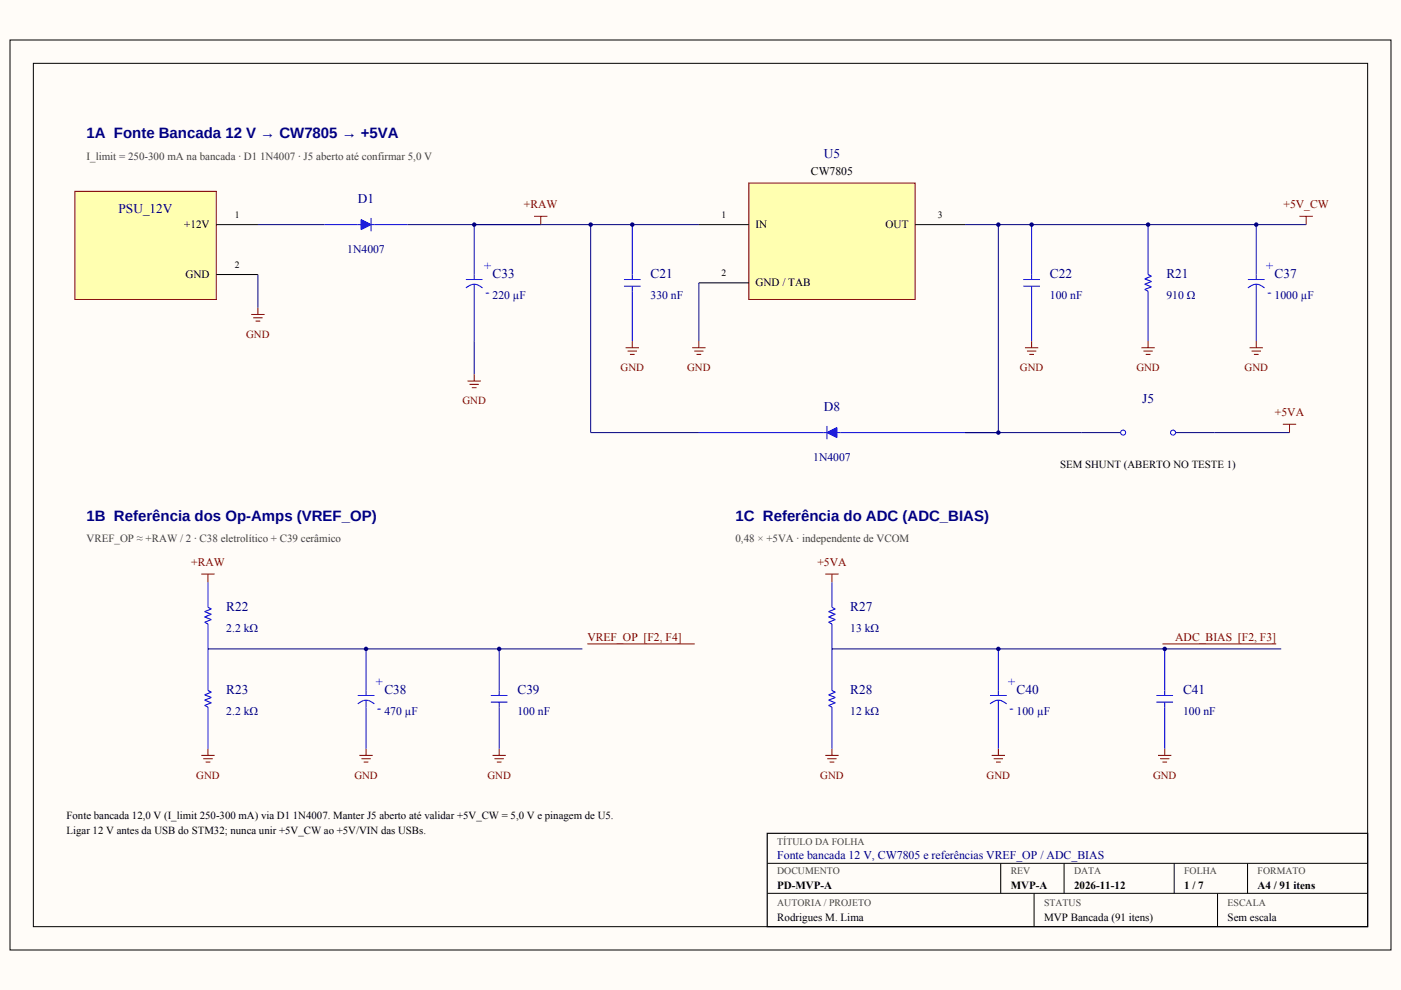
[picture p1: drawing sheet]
<svg xmlns="http://www.w3.org/2000/svg" width="297mm" height="210mm" viewBox="0 0 297 210" stroke-linecap="round" stroke-linejoin="round" font-family="sans-serif">
<path d="M0 0h297v209.9h-297z" fill-rule="evenodd" fill="#fffcf8"/>
<path d="M2.1 8.5h292.8v192.9h-292.8zM7.1 13.4h282.9v183.1h-282.9zM162.7 183h127.3M162.7 189.4h127.3M212.2 183v6.4M219.2 189.4v7.1M225.6 183v6.4M248.9 183v6.4M258.1 189.4v7.1M264.5 183v6.4" fill="none" stroke="#000" stroke-width=".21"/>
<path d="M162.7 176.7h127.3v19.8h-127.3z" fill="none" stroke="#000" stroke-width=".25"/>
<path d="M15.9 40.6h30v22.9h-30z" fill-rule="evenodd" fill="#ffffb0" stroke="#800000" stroke-width=".21"/>
<path d="M45.9 47.6h8.8M45.9 58.2h8.8" fill="none" stroke="#000" stroke-width=".21"/>
<path d="M68.8 47.6h7M79.4 47.6h7" fill="none" stroke="#00f" stroke-width=".21"/>
<path d="M76.6 46.6l2.1 1-2.1 1.1z" fill="#00f"/>
<path d="M76.6 46.6l2.1 1-2.1 1.1zM98.8 61a2.39 2.39 0 0 1 3.5 0" fill="none" stroke="#00f" stroke-width=".23"/>
<path d="M75.8 47.6h.8M78.7 46.2v2.8M78.7 47.6h.7M98.8 59.3h3.5M100.5 47.6v11.7M100.5 60.3v12" fill="none" stroke="#00f" stroke-width=".21"/>
<path d="M54.7 47.6h14.1M54.7 58.2v7.1M86.4 47.6h14.1M100.5 72.3v7.1" fill="none" stroke="#000080" stroke-width=".21"/>
<path d="M53.3 66.7h2.8M53.7 67.4h2M54.2 68.1h1M54.7 65.3v1.4M100.5 79.4v1.4M99.1 80.8h2.9M99.6 81.5h1.9M100 82.2h1" fill="none" stroke="#800000" stroke-width=".21"/>
<path d="M158.7 38.8h35.3v24.7h-35.3z" fill-rule="evenodd" fill="#ffffb0" stroke="#800000" stroke-width=".21"/>
<path d="M148.2 47.6h10.5M148.2 60h10.5M194 47.6h10.6" fill="none" stroke="#000" stroke-width=".21"/>
<g fill="none" stroke="#00f" stroke-width=".21">
<path d="M132.3 59.3h3.5M134.1 47.6v11.7M217 59.3h3.5M218.7 47.6v11.7M243.4 47.6v10.6M264.6 59.3h3.5M266.3 47.6v11.7M132.3 60.7h3.5M134.1 60.7v11.6M217 60.7h3.5M218.7 60.7v11.6M243.4 61.7v10.6"/>
<path d="M266.3 60.3v12M148.2 91.7h26.4M178.2 91.7h26.4"/>
</g>
<path d="M100.5 47.6h47.7M148.2 60v12.3M204.6 47.6h72.3" fill="none" stroke="#000080" stroke-width=".21"/>
<g fill="none" stroke="#800000" stroke-width=".21">
<path d="M275.5 45.9h2.8M276.9 45.9v1.7M132.6 73.7h2.9M133.1 74.4h1.9M133.6 75.1h.9M134.1 72.3v1.4M146.8 73.7h2.8M147.2 74.4h2M147.7 75.1h1M148.2 72.3v1.4M217.3 73.7h2.8M217.7 74.4h2"/>
<path d="M218.2 75.1h1M218.7 72.3v1.4M242 73.7h2.8M242.4 74.4h2M242.9 75.1h1M243.4 72.3v1.4M264.9 73.7h2.9M265.4 74.4h1.9M265.9 75.1h.9M266.3 72.3v1.4"/>
</g>
<path d="M243.4 58.2l.7 .4-1.4 .5 1.4 .6-1.4 .6 1.4 .5-1.4 .6 .7 .3M264.6 61a2.39 2.39 0 0 1 3.5 0" fill="none" stroke="#00f" stroke-width=".23"/>
<path d="M175.3 91.7l2.1-1v2.1z" fill="#00f"/>
<path d="M175.3 91.7l2.1-1v2.1z" fill="none" stroke="#00f" stroke-width=".23"/>
<path d="M174.6 91.7h.7M175.3 90.3v2.8M177.4 91.7h.8" fill="none" stroke="#00f" stroke-width=".21"/>
<path d="M125.2 47.6v44.1h23M211.7 47.6v44.1h-7.1M229.3 91.7h8.8M248.7 91.7h8.8" fill="none" stroke="#000080" stroke-width=".21"/>
<g fill="#fff" stroke="#00f" stroke-width=".21">
<circle cx="238.1" cy="91.7" r=".53"/>
<circle cx="248.7" cy="91.7" r=".53"/>
</g>
<path d="M100.5 47.6h14.2M204.6 91.7h24.7M257.5 91.7h15.9M44.1 137.6h.1M44.1 137.6h79.4M176.4 137.6h.1M176.4 137.6h95.2" fill="none" stroke="#000080" stroke-width=".21"/>
<g fill="none" stroke="#800000" stroke-width=".21">
<path d="M113.2 45.9h2.9M114.7 45.9v1.7M272 90h2.8M273.4 90v1.7M42.7 121.7h2.8M44.1 121.7v1.8M124.5 136.5h22.8M175 121.7h2.8M176.4 121.7v1.8M246.5 136.5h24.1M44.1 158.8v1.4M77.6 158.8v1.4"/>
<path d="M105.8 158.8v1.4M176.4 158.8v1.4M211.7 158.8v1.4M246.9 158.8v1.4M42.7 160.2h2.8M43.1 160.9h2M43.6 161.6h1M76.2 160.2h2.8M76.6 160.9h2M77.1 161.6h1M104.4 160.2h2.8M104.8 160.9h2"/>
<path d="M105.3 161.6h1M175 160.2h2.8M175.4 160.9h2M175.9 161.6h1M210.3 160.2h2.8M210.7 160.9h2M211.2 161.6h1M245.5 160.2h2.9M246 160.9h1.9M246.5 161.6h.9"/>
</g>
<g fill="none" stroke="#00f" stroke-width=".21">
<path d="M44.1 123.5v5.3M44.1 132.3v14.1M77.6 137.6v9.9M105.8 137.6v9.9M176.4 123.5v5.3M176.4 132.3v14.1M211.7 137.6v9.9M246.9 137.6v9.9M44.1 149.9v8.9M75.8 147.5h3.6M77.6 148.4v10.4M104.1 147.5h3.5"/>
<path d="M104.1 148.9h3.5M105.8 148.9v9.9M176.4 149.9v8.9M209.9 147.5h3.5M211.7 148.4v10.4M245.2 147.5h3.5M245.2 148.9h3.5M246.9 148.9v9.9"/>
</g>
<path d="M44.1 128.8l.7 .3-1.4 .6 1.4 .5-1.4 .6 1.4 .6-1.4 .5 .7 .4M176.4 128.8l.7 .3-1.4 .6 1.4 .5-1.4 .6 1.4 .6-1.4 .5 .7 .4M44.1 146.4l.7 .4-1.4 .5 1.4 .6-1.4 .5 1.4 .6-1.4 .6 .7 .3M75.8 149.2a2.39 2.39 0 0 1 3.6 0M176.4 146.4l.7 .4-1.4 .5 1.4 .6-1.4 .5 1.4 .6-1.4 .6 .7 .3M209.9 149.2a2.39 2.39 0 0 1 3.5 0" fill="none" stroke="#00f" stroke-width=".23"/>
<g fill="#000080">
<circle cx="100.5" cy="47.6" r=".48"/>
<circle cx="125.2" cy="47.6" r=".48"/>
<circle cx="134.1" cy="47.6" r=".48"/>
<circle cx="211.7" cy="47.6" r=".48"/>
<circle cx="218.7" cy="47.6" r=".48"/>
<circle cx="243.4" cy="47.6" r=".48"/>
<circle cx="266.3" cy="47.6" r=".48"/>
<circle cx="211.7" cy="91.7" r=".48"/>
<circle cx="77.6" cy="137.6" r=".48"/>
<circle cx="105.8" cy="137.6" r=".48"/>
<circle cx="211.7" cy="137.6" r=".48"/>
<circle cx="246.9" cy="137.6" r=".48"/>
</g>
<g font-size="3.2" fill="#000080">
<text x="18.3" y="29.3">1A Fonte Bancada 12 V → CW7805 → +5VA</text>
<text x="18.3" y="110.4">1B Referência dos Op-Amps (VREF_OP)</text>
<text x="155.9" y="110.4">1C Referência do ADC (ADC_BIAS)</text>
</g>
<g font-size="2.8" fill="#000080">
<text x="174.7" y="33.5">U5</text>
<text x="25.1" y="45.2">PSU_12V</text>
<text x="75.9" y="43">D1</text>
<text x="104.4" y="58.9">C33</text>
<text x="137.9" y="58.9">C21</text>
<text x="222.6" y="58.9">C22</text>
<text x="247.3" y="58.9">R21</text>
<text x="270.2" y="58.9">C37</text>
<text x="174.7" y="87.1">D8</text>
<text x="242.2" y="85.4">J5</text>
<text x="48" y="129.5">R22</text>
<text x="180.3" y="129.5">R27</text>
<text x="48" y="147.1">R23</text>
<text x="81.5" y="147.1">C38</text>
<text x="109.7" y="147.1">C39</text>
<text x="180.3" y="147.1">R28</text>
<text x="215.5" y="147.1">C40</text>
<text x="250.8" y="147.1">C41</text>
</g>
<g font-size="2.6" fill="#00f">
<text x="102.6" y="57.2">+</text>
<text x="268.4" y="57.2">+</text>
<text x="102.9" y="62.8">-</text>
<text x="268.7" y="62.8">-</text>
<text x="79.7" y="145.3">+</text>
<text x="213.7" y="145.3">+</text>
<text x="80" y="151">-</text>
<text x="214" y="151">-</text>
</g>
<text font-size="2.5" x="171.9" y="37">CW7805</text>
<g font-size="2.5" fill="#800000">
<text x="111.1" y="44.1">+RAW</text>
<text x="272.1" y="44.1">+5V_CW</text>
<text x="270.3" y="88.2">+5VA</text>
<text x="40.5" y="119.9">+RAW</text>
<text x="173.3" y="119.9">+5VA</text>
<text x="124.5" y="135.8">VREF_OP [F2, F4]</text>
<text x="249.2" y="135.8">ADC_BIAS [F2, F3]</text>
</g>
<g font-size="2.5" fill="#000080">
<text x="73.6" y="53.6">1N4007</text>
<text x="104.4" y="63.5">220 µF</text>
<text x="137.9" y="63.5">330 nF</text>
<text x="222.6" y="63.5">100 nF</text>
<text x="247.3" y="63.5">910 Ω</text>
<text x="270.2" y="63.5">1000 µF</text>
<text x="172.4" y="97.7">1N4007</text>
<text x="48" y="134.1">2.2 kΩ</text>
<text x="180.3" y="134.1">13 kΩ</text>
<text x="48" y="151.7">2.2 kΩ</text>
<text x="81.5" y="151.7">470 µF</text>
<text x="109.7" y="151.7">100 nF</text>
<text x="180.3" y="151.7">12 kΩ</text>
<text x="215.5" y="151.7">100 µF</text>
<text x="250.8" y="151.7">100 nF</text>
<text x="164.8" y="182.2">Fonte bancada 12 V, CW7805 e referências VREF_OP / ADC_BIAS</text>
</g>
<g font-size="2.4">
<text x="39" y="48.3">+12V</text>
<text x="160.2" y="48.3">IN</text>
<text x="187.8" y="48.3">OUT</text>
<text x="39.3" y="58.9">GND</text>
<text x="160.2" y="60.7">GND / TAB</text>
</g>
<g font-size="2.3" fill="#404040">
<text x="18.3" y="33.9">I_limit = 250-300 mA na bancada · D1 1N4007 · J5 aberto até confirmar 5,0 V</text>
<text x="18.3" y="115">VREF_OP ≈ +RAW / 2 · C38 eletrolítico + C39 cerâmico</text>
<text x="155.9" y="115">0,48 × +5VA · independente de VCOM</text>
</g>
<g font-size="2.3" fill="#800000">
<text x="52.2" y="71.6">GND</text>
<text x="131.6" y="78.7">GND</text>
<text x="145.7" y="78.7">GND</text>
<text x="216.2" y="78.7">GND</text>
<text x="240.9" y="78.7">GND</text>
<text x="263.9" y="78.7">GND</text>
<text x="98.1" y="85.7">GND</text>
<text x="41.6" y="165.1">GND</text>
<text x="75.1" y="165.1">GND</text>
<text x="103.3" y="165.1">GND</text>
<text x="173.9" y="165.1">GND</text>
<text x="209.2" y="165.1">GND</text>
<text x="244.5" y="165.1">GND</text>
</g>
<g font-size="2.3">
<text x="224.8" y="99.1">SEM SHUNT (ABERTO NO TESTE 1)</text>
<text x="14.1" y="173.6">Fonte bancada 12,0 V (I_limit 250-300 mA) via D1 1N4007. Manter J5 aberto até validar +5V_CW = 5,0 V e pinagem de U5.</text>
<text x="14.1" y="176.7">Ligar 12 V antes da USB do STM32; nunca unir +5V_CW ao +5V/VIN das USBs.</text>
<text x="164.8" y="188.6">PD-MVP-A</text>
<text x="214.3" y="188.6">MVP-A</text>
<text x="227.7" y="188.6">2026-11-12</text>
<text x="251.1" y="188.6">1 / 7</text>
<text x="266.6" y="188.6">A4 / 91 itens</text>
<text x="164.8" y="195.2">Rodrigues M. Lima</text>
<text x="221.4" y="195.2">MVP Bancada (91 itens)</text>
<text x="260.3" y="195.2">Sem escala</text>
</g>
<g font-size="2.1" fill="#404040">
<text x="164.8" y="179.1">TÍTULO DA FOLHA</text>
<text x="164.8" y="185.4">DOCUMENTO</text>
<text x="214.3" y="185.4">REV</text>
<text x="227.7" y="185.4">DATA</text>
<text x="251.1" y="185.4">FOLHA</text>
<text x="266.6" y="185.4">FORMATO</text>
<text x="164.8" y="192.1">AUTORIA / PROJETO</text>
<text x="221.4" y="192.1">STATUS</text>
<text x="260.3" y="192.1">ESCALA</text>
</g>
<g font-size="2">
<text x="49.8" y="46.2">1</text>
<text x="152.9" y="46.2">1</text>
<text x="198.8" y="46.2">3</text>
<text x="49.8" y="56.8">2</text>
<text x="152.9" y="58.6">2</text>
</g>
</svg>
